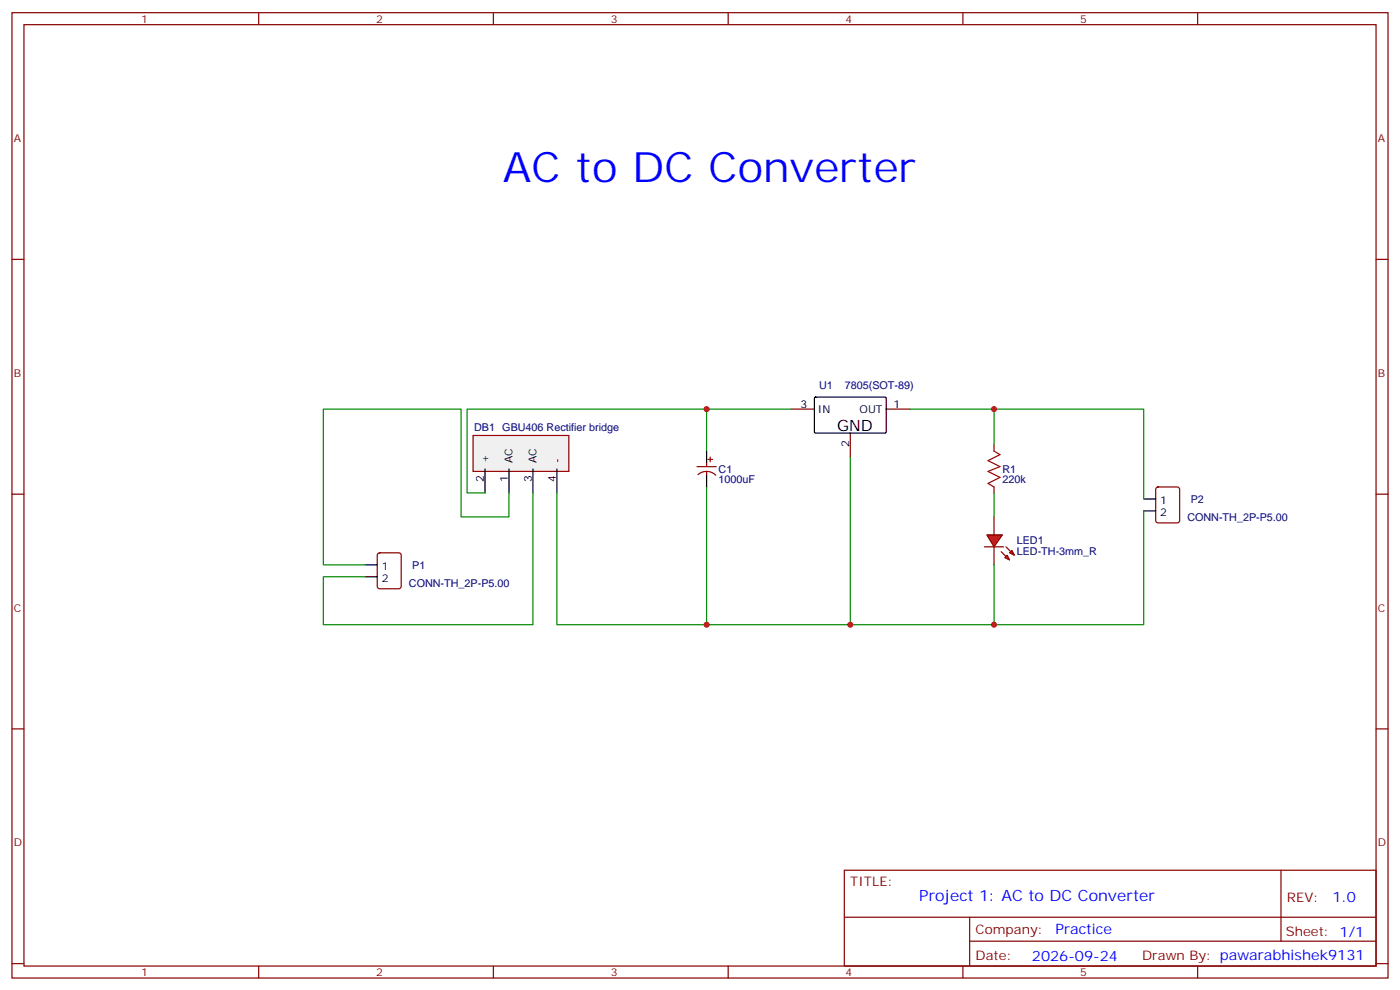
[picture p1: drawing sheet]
<svg xmlns="http://www.w3.org/2000/svg" width="412mm" height="292mm" viewBox="0 0 412 292" stroke-linecap="round" stroke-linejoin="round" font-family="sans-serif">
<g fill="none" stroke="#870000" stroke-width=".35">
<path d="M3.5 3.7h405.4v284.4h-405.4zM7.1 7.3h398.2v277.3h-398.2zM76.2 3.7v3.6M145.3 3.7v3.6M214.5 3.7v3.6M283.6 3.7v3.6M352.8 3.7v3.6M3.5 76.4h3.6M405.3 76.4h3.6M3.5 145.6h3.6M340.7 143.6l.4-.2h5.7l.6 .5 .1 9.4-.5 .7h-5.9l-.6-.4-.1-9.5zM405.3 145.6h3.6"/>
<path d="M111.4 163l.4-.2h5.7l.6 .5 .1 9.4-.5 .7h-5.9l-.6-.4-.1-9.5zM3.5 214.7h3.6M405.3 214.7h3.6M248.7 256.3h156.6v28.3h-156.6zM377.3 256.4v20.8M248.7 270.2h156.5M285.6 277.2h119.6M285.6 270.2v14.1M3.5 283.8h3.6M76.2 284.6v3.5M145.3 284.6v3.5M214.5 284.6v3.5"/>
<path d="M283.6 284.6v3.5M352.8 284.6v3.5M405.3 283.8h3.6"/>
</g>
<path d="M336.9 147h3.5M336.9 150.5h3.5M107.6 166.4h3.5M107.6 169.9h3.5" fill="none" stroke="#000" stroke-width=".35"/>
<path d="M139.3 128.3h28.3v10.6h-28.3z" fill="#f0f0f0" stroke="#870000" stroke-width=".35"/>
<path d="M239.9 117.2l.3-.2h20.7l.2 .3-.1 10.1-.3 .2-20.6-.1-.2-.3zM142.9 138.1v7.1M149.9 138.1v7.1M157 138.1v7.1M164 138.1v7.1M208.1 132.9v3.5M208.1 139.9v3.5" fill="none" stroke="#000" stroke-width=".35"/>
<path d="M205.3 137.4h5.7M205.6 139.8a3.8 3.8 0 0 1 5.2 .2M208.1 136.4v1M208.1 138.9v1M208.5 135.3h1.4M209.2 134.6v1.4M232.8 120.5h7.1M250.5 127.6v7M261.1 120.5h7" fill="none" stroke="#870000" stroke-width=".35"/>
<g fill="#f00" stroke="#870000" stroke-width=".35">
<path d="M290.7 157.6h4.6l-2.5 3.5z"/>
<path d="M290 161.1h5.6z"/>
</g>
<g fill="#870000" stroke="#870000" stroke-width=".35">
<path d="M296.3 161.1l1.4 1.4z"/>
<path d="M294.9 162.5l1.4 1.4z"/>
</g>
<g fill="#f00" stroke="#870000" stroke-width=".35">
<path d="M297.4 162.8l.7-.7 .7 1.4z"/>
<path d="M296.7 163.5l.7 1.5-1.4-.7z"/>
</g>
<path d="M292.8 131.1v1.8M292.8 143.4v1.8M292.8 152.3v5.3M292.8 161.1v5.3" fill="none" stroke="#870000" stroke-width=".35"/>
<path d="M292.8 132.9l1.8 1-3.6 1.8 3.6 1.7-3.6 1.5 3.6 1.7-3.6 1.8 1.8 1" fill="none" stroke="#a10000" stroke-width=".35"/>
<path d="M208.1 132.9v-12.4h-70.5v24.7h5.3M208.1 120.5h24.7M250.5 134.6v49.4h-42.4M268.1 120.5h24.7v10.6M292.8 120.5h44.1v26.5M149.9 145.2v7.1h-14.1v-31.8h-40.6v45.9h12.4M157 145.2v38.8h-61.8v-14.1h12.4M208.1 143.4v40.6h-44.1v-38.8M292.8 145.2v7.1M336.9 150.5v33.5h-44.1M292.8 166.4v17.6h-42.3" fill="none" stroke="#008700" stroke-width=".35"/>
<g fill="#c00">
<circle cx="208.1" cy="120.5" r=".88"/>
<circle cx="208.1" cy="184" r=".88"/>
<circle cx="250.5" cy="184" r=".88"/>
<circle cx="292.8" cy="120.5" r=".88"/>
<circle cx="292.8" cy="184" r=".88"/>
</g>
<text font-size="12.3" fill="#00f" x="148.2" y="53.5">AC to DC Converter</text>
<text font-size="4.6" x="246.6" y="126.9">GND</text>
<text font-size="4.6" fill="#00f" x="270.8" y="265.4">Project 1: AC to DC Converter</text>
<g font-size="4.2" fill="#00f">
<text x="392.5" y="265.6">1.0</text>
<text x="310.9" y="275.2">Practice</text>
<text x="304" y="283">2026-09-24</text>
</g>
<g font-size="3.9" fill="#800">
<text x="250.5" y="260.9">TITLE:</text>
<text x="379.1" y="265.6">REV:</text>
<text x="287.4" y="275.1">Company:</text>
<text x="378.7" y="275.7">Sheet: 1/1</text>
<text x="287.4" y="282.8">Date:</text>
<text x="336.4" y="282.9">Drawn By: pawarabhishek9131</text>
</g>
<g font-size="3.2" fill="#800">
<text x="41.6" y="6.7">1</text>
<text x="110.8" y="6.7">2</text>
<text x="179.9" y="6.7">3</text>
<text x="249.1" y="6.7">4</text>
<text x="318.2" y="6.7">5</text>
<text x="4.1" y="41.8">A</text>
<text x="405.9" y="41.8">A</text>
<text x="4.1" y="111">B</text>
<text x="405.9" y="111">B</text>
<text x="4.1" y="180.1">C</text>
<text x="405.9" y="180.1">C</text>
<text x="4.1" y="249.3">D</text>
<text x="405.9" y="249.3">D</text>
<text x="41.6" y="287.5">1</text>
<text x="110.8" y="287.5">2</text>
<text x="179.9" y="287.5">3</text>
<text x="249.1" y="287.5">4</text>
<text x="318.2" y="287.5">5</text>
</g>
<g font-size="3.2" fill="#000080">
<text x="241.3" y="114.6">U1</text>
<text x="248.9" y="114.6">7805(SOT-89)</text>
<text x="139.7" y="127">DB1 GBU406 Rectifier bridge</text>
<text x="211.7" y="142.4">1000uF</text>
<text x="211.7" y="139.2">C1</text>
<text x="295.3" y="142.4">220k</text>
<text x="295.3" y="139.2">R1</text>
<text x="350.8" y="148.1">P2</text>
<text x="349.8" y="153.4">CONN-TH_2P-P5.00</text>
<text x="299.5" y="160.4">LED1</text>
<text x="121.5" y="167.5">P1</text>
<text x="299.5" y="163.5">LED-TH-3mm_R</text>
<text x="120.5" y="172.8">CONN-TH_2P-P5.00</text>
</g>
<g font-size="3.2">
<text x="235.8" y="120.2">3</text>
<text x="240.9" y="121.6">IN</text>
<text x="253.2" y="121.6">OUT</text>
<text x="263.2" y="120.2">1</text>
<text x="250.1" y="131.7" transform="rotate(-90 250.1 131.7)">2</text>
<text x="143.9" y="136.4" transform="rotate(-90 143.9 136.4)">+</text>
<text x="151" y="136.4" transform="rotate(-90 151 136.4)">AC</text>
<text x="158" y="136.4" transform="rotate(-90 158 136.4)">AC</text>
<text x="165.1" y="136.4" transform="rotate(-90 165.1 136.4)">-</text>
<text x="142.5" y="141.9" transform="rotate(-90 142.5 141.9)">2</text>
<text x="149.6" y="141.9" transform="rotate(-90 149.6 141.9)">1</text>
<text x="156.6" y="141.9" transform="rotate(-90 156.6 141.9)">3</text>
<text x="163.7" y="141.9" transform="rotate(-90 163.7 141.9)">4</text>
<text x="341.7" y="148.4">1</text>
<text x="341.7" y="151.9">2</text>
<text x="112.4" y="167.8">1</text>
<text x="112.4" y="171.3">2</text>
</g>
</svg>
